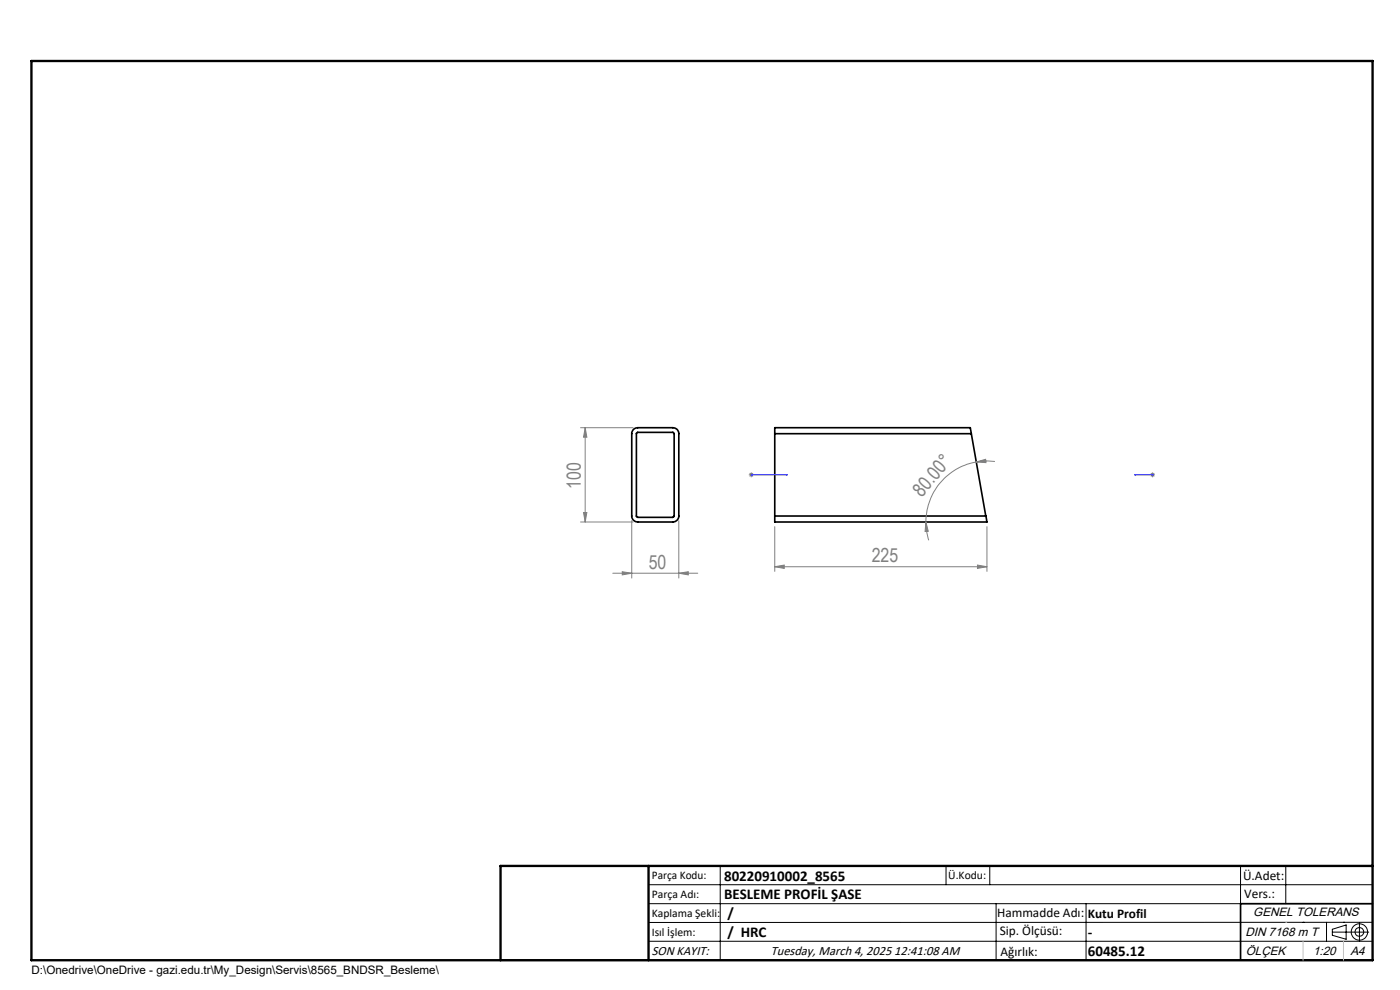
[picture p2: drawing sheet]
<svg xmlns="http://www.w3.org/2000/svg" width="297mm" height="210mm" viewBox="0 0 297 210" stroke-linecap="round" stroke-linejoin="round" font-family="sans-serif">
<path d="M134.5 91l.8-.3h7.4a1.25 1.25 0 0 1 1.3 1.3v17.5a1.25 1.25 0 0 1-1.3 1.2h-7.4a1.32 1.32 0 0 1-1.3-1.2v-17.7zM135 91.9l.2-.2h7.6l.2 .3v17.5l-.2 .2h-7.5l-.3-.2zM164.4 92v-1.3h41.4l.3 1.3M164.4 92h41.7M164.4 92v17.5M206.1 92l3 17.5M164.4 109.5v1.2h45l-.3-1.2M164.4 109.5h44.7M291.2 191.7h-28v12M106.2 203.7h185" fill="none" stroke="#000" stroke-width=".35"/>
<g fill="none" stroke="#000" stroke-width=".21">
<path d="M137.6 187.7h153.6M137.6 191.7h153.6M137.6 199.7h153.6M152.8 183.7v20M200.7 183.7v4M210 183.7v4M211.3 191.7v12M230.4 191.7v12M263.2 183.7v20M272.8 183.7v8M276.4 195.6h.1M281.4 195.6v4.1"/>
<path d="M282.6 197.7h7.8M282.6 197.1l3-.9v3l-3-.8zM285 195.6h.1M288.4 195.8v3.8M291.2 195.6l-153.6 .1"/>
<circle cx="288.4" cy="197.7" r="1.74"/>
<circle cx="288.4" cy="197.7" r=".93"/>
</g>
<path d="M159.3 100.7h.2zM159.4 100.7h.1M159.4 100.7h7.7M167.1 100.7h-.4h.4M240.7 100.7h.4h-.4M240.7 100.7h3.8M244.4 100.7h.2zM244.5 100.7h.1" fill="none" stroke="#00f" stroke-width=".21"/>
<g fill="none" stroke="#808080" stroke-width=".21">
<path d="M123.2 90.7h11.1M124.1 90.7l.4 2h-.7zM124.1 90.7v20M207.1 98l2-.6 .1 .7zM207.1 98a13 13 0 0 0-10.7 12.7M211.1 97.9l-2-.1-2 .2M123.2 110.7h11.1M123.8 108.7h.7l-.4 2zM134 110.4v12.2M144 110.4v12.2M158.9 100.7h1M159 100.4l.7 .7"/>
<path d="M159.4 100.2v1M159.7 100.4l-.7 .7M164.4 111.7v9.5M196.4 110.7l.5 2h-.6zM196.4 110.7a12 12 0 0 0 .6 3.9M207.4 119.9l2 .3-2 .4zM209.4 111.7v9.5M244 100.7h1M244.2 100.4l.7 .7M244.5 100.2v1M244.9 100.4l-.7 .7M130 121.6h18"/>
<path d="M132 121.3l2 .3-2 .3zM144 121.6l2-.3v.6zM164.4 120.2l2-.3v.7zM164.4 120.2h45"/>
</g>
<path d="M6.7 12.9h284.5v190.8h-284.5zM137.6 183.7v20M291.2 183.7h-185v20" fill="none" stroke="#000" stroke-width=".5"/>
<path d="M272.8 195.6h.1M276.4 199.7v4M285 199.7v4" fill="none" stroke="#c0c0c0" stroke-width=".21"/>
<g fill="#00f">
<path d="M159.3 100.7h.2zM166.7 100.7h.4z"/>
<path d="M240.7 100.7h.4zM244.4 100.7h.2z"/>
</g>
<g fill="#808080">
<path d="M207.4 119.9l2 .3-2 .4zM164.4 120.2l2-.3v.7z"/>
<path d="M144 121.6l2-.3v.6zM132 121.3l2 .3-2 .3z"/>
<path d="M207.1 98l2-.6 .1 .7zM196.4 110.7l.5 2h-.6z"/>
<path d="M123.8 108.7h.7l-.4 2zM124.1 90.7l.4 2h-.7z"/>
</g>
<g font-size="4.1" fill="#808080">
<text x="123.2" y="103.8" transform="rotate(-90 123.2 103.8)">100</text>
<text x="195.5" y="105.6" transform="rotate(-50 195.5 105.6)">80.00°</text>
<text x="184.9" y="119.3">225</text>
<text x="137.6" y="120.7">50</text>
</g>
<g font-size="3.2">
<text x="153.6" y="190.8">BESLEME PROFİL ŞASE</text>
<text x="153.6" y="186.8">80220910002_8565</text>
<text x="154.3" y="194.8">/</text>
<text x="154.3" y="198.8">/ HRC</text>
<text x="230.8" y="198.7">-</text>
<text x="230.8" y="202.8">60485.12</text>
</g>
<g font-size="2.8">
<text x="263.7" y="186.7">Ü.Adet:</text>
<text x="263.9" y="190.5">Vers.:</text>
<text x="211.5" y="194.5">Hammadde Adı:</text>
<text x="230.8" y="194.7">Kutu Profil</text>
<text x="138.3" y="202.6">SON KAYIT:</text>
<text x="163.5" y="202.6">Tuesday, March 4, 2025 12:41:08 AM</text>
<text x="212.1" y="198.4">Sip. Ölçüsü:</text>
<text x="212.2" y="202.7">Ağırlık:</text>
</g>
<g font-size="2.6">
<text x="265.9" y="194.4">GENEL TOLERANS</text>
<text x="264.2" y="198.5">DIN 7168 m T</text>
<text x="264.3" y="202.6">ÖLÇEK</text>
<text x="278.5" y="202.6">1:20</text>
<text x="286.5" y="202.6">A4</text>
</g>
<g font-size="2.5">
<text x="138.3" y="186.4">Parça Kodu:</text>
<text x="138.3" y="190.5">Parça Adı:</text>
<text x="201.2" y="186.5">Ü.Kodu:</text>
<text x="138.3" y="194.5">Kaplama Şekli:</text>
<text x="138.3" y="198.6">Isıl İşlem:</text>
<text x="6.7" y="206.7">D:\Onedrive\OneDrive - gazi.edu.tr\My_Design\Servis\8565_BNDSR_Besleme\</text>
</g>
</svg>
